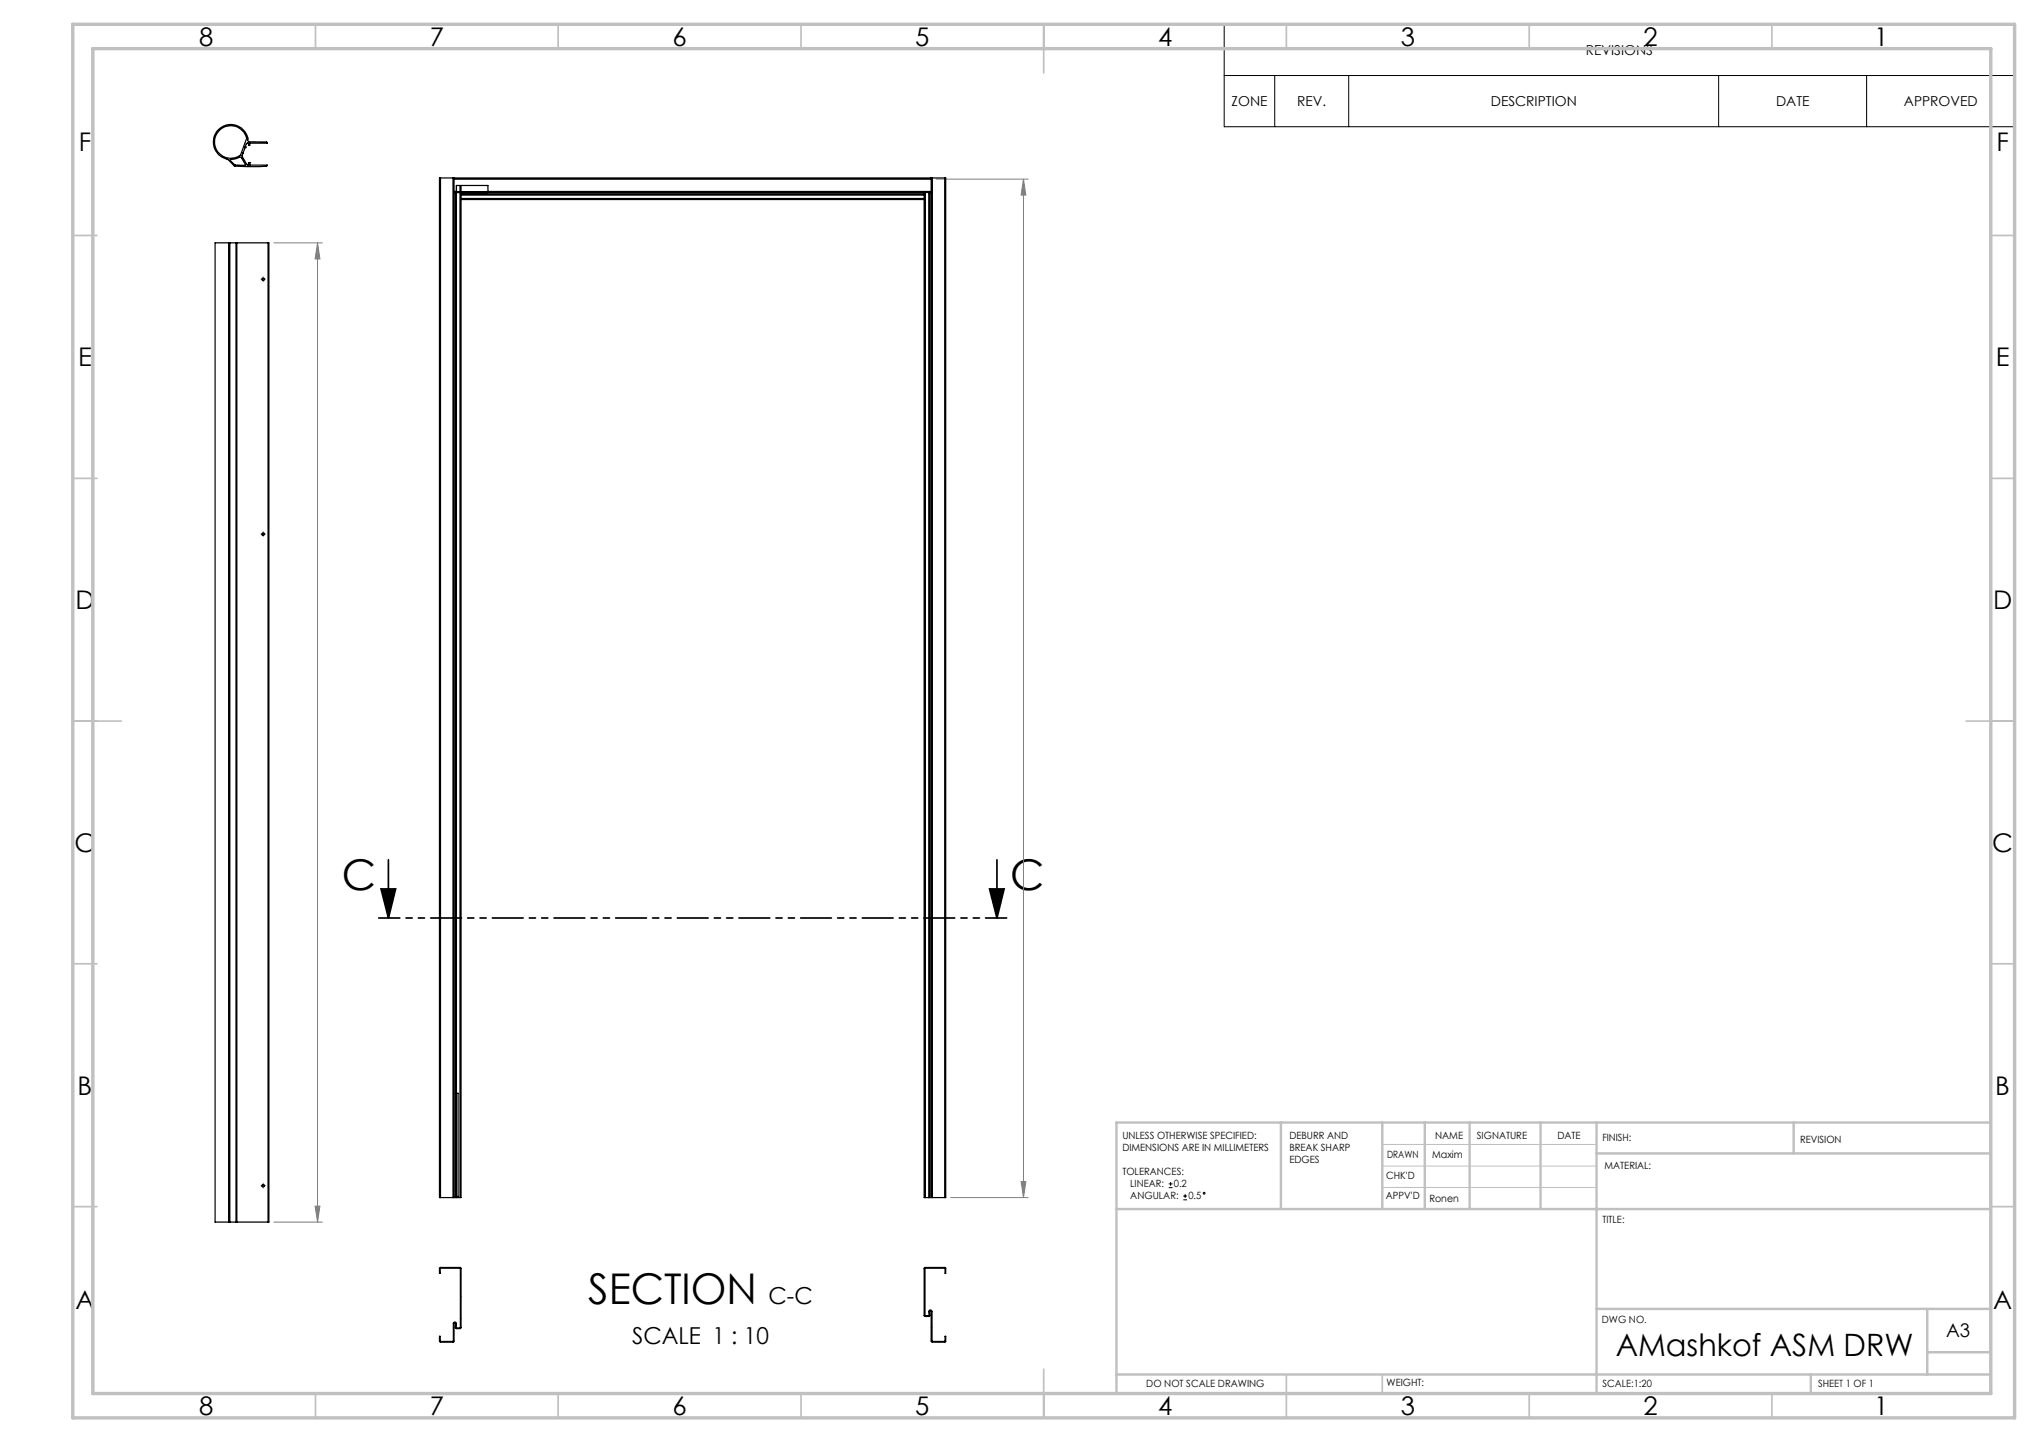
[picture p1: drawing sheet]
<svg xmlns="http://www.w3.org/2000/svg" width="420mm" height="297mm" viewBox="0 0 420 297" stroke-linecap="round" stroke-linejoin="round" font-family="sans-serif">
<g fill="none" stroke="#000" stroke-width=".21">
<path d="M252.2 5h162.8v21.1h-162.8zM252.2 15.6h162.8M262.6 15.6v10.5M277.8 15.6v10.5M354 15.6v10.5M384.5 15.6v10.5M240.7 244.6h.8M240.7 243.8h.8M241.1 243.4v.8M243.7 247.1h.8M243.7 246.3h.8M244.1 246v.7"/>
<circle cx="248.1" cy="245.8" r=".19"/>
</g>
<path d="M80 177.1v12M205.4 177.1v12M78.5 183.1h3l-1.5 6zM203.8 183.1h3l-1.4 6z" fill="none" stroke="#000" stroke-width=".35"/>
<path d="M192.8 36.9h19M210.8 36.9l.5 3.3h-1zM210.8 36.9v209.8M56.4 50h10M65.4 50l.5 3.3h-1zM65.4 50v201.7M56.4 251.7h10M64.9 248.4h1l-.5 3.3zM195.8 246.7h16M210.3 243.3h1l-.5 3.4z" fill="none" stroke="#808080" stroke-width=".21"/>
<path d="M207.4 189.1h-129.4" fill="none" stroke="#000" stroke-width=".35" stroke-dasharray="6.3 1.3 1.3 1.3 1.3 1.3" stroke-dashoffset="2"/>
<path d="M54 57.5h-.3M54.2 57.3v-.3M54.2 57.8v.2M54.5 57.5h.2M54 110h-.3M54.2 109.8v-.3M54.2 110.3v.2M54.5 110h.2M54 244.2h-.3M54.2 244v-.3M54.2 244.5v.2M54.5 244.2h.2" fill="none" stroke="#808000" stroke-width=".21" stroke-dasharray="15.2 1.3 1.3 1.3"/>
<path d="M53.9 57.5h.6M54.2 57.3v.5M53.9 110h.6M54.2 109.8v.5M53.9 244.2h.6M54.2 244v.5" fill="none" stroke="#808000" stroke-width=".21"/>
<path d="M284.7 235.7h44.2M284.7 240.2h44.2M284.7 244.6h44.2" fill="none" stroke="#c0c0c0" stroke-width=".21"/>
<g fill="none" stroke="#c0c0c0" stroke-width=".35">
<path d="M65 5v5M115 5v5M165 5v5M215 5v10M265 5v5M315 5v5M365 5v5M15 48.5h5M410 48.5h5M15 98.5h5M410 98.5h5M15 148.5h10"/>
<path d="M405 148.5h10M15 198.5h5M410 198.5h5M15 248.5h5M410 248.5h5M65 287v5M115 287v5M165 287v5M215 282v10M265 283.1v8.9M284.7 283.1v3.9M315 287v5"/>
<path d="M365 287v5"/>
</g>
<g fill="none" stroke="#c0c0c0" stroke-width=".5">
<path d="M263.8 231.2v17.8M284.7 231.2v17.8M293.5 231.2v17.6M302.7 231.2v17.8M317.3 231.2v17.8M328.9 237.6h81.2M328.9 231.2v55.8M369.5 231.2v6.4M410.1 231.2h-180.1v55.8M230 249h180M328.9 269.6h81.2M397 269.6v13.5"/>
<path d="M397 278.5h13.1M230 283.1h180.1M373 283.1v3.9"/>
</g>
<path d="M15 5h400v287h-400zM19.1 10h391v277h-391z" fill="none" stroke="#c0c0c0" stroke-width=".7"/>
<path d="M203.8 183.1h3l-1.4 6zM78.5 183.1h3l-1.5 6z" fill="#000"/>
<g fill="#808080">
<path d="M65.4 50l.5 3.3h-1zM64.9 248.4h1l-.5 3.3z"/>
<path d="M210.8 36.9l.5 3.3h-1zM210.3 243.3h1l-.5 3.4z"/>
</g>
<g fill="none" stroke="#000" stroke-width=".25">
<path d="M45.5 26.6a3.3 3.3 0 0 1 5.3 1.9l-1.2 3.4a3.3 3.3 0 0 1-4.7-.6 3.3 3.3 0 0 1 .6-4.7zM47.4 32.9l2.2-.5 1 1.6-.1 .1-2.2-.1zM50 31.5h.1M50 31.5v.1M50 31.6h.1M50 31.6l-.2 .6 1.1 1.7 .2 .1M50.5 30.4h.1M50.5 30.4l-.5 1.1M50.5 30.2h.1M50.5 30.2v.2M51.1 29.5l.1 .4h.2l.1-.4h3.5l-.1-.3h-3.6l-.2-.2a3.6 3.6 0 0 0-3.6-3.3 3.6 3.6 0 0 0-3.6 3.3 3.6 3.6 0 0 0 3 3.8l1.3 1.3a30.9 30.9 0 0 0 6.8 0v-.1h-3.5l-.1-.5M51.1 29.5h.1"/>
<path d="M51.1 29.5l-.3 .1-.3 .6M51.1 34h.1M51.4 33.5h-.2l-.1 .5M51.4 33.5h.1M90.7 36.7h-.2v210h.2M90.7 36.7h2.6M90.7 36.7v210M93.3 36.7h.2M93.3 36.7v210M93.5 39.4v.2M93.5 39.4h.5v207.3M93.5 36.7v.2"/>
<path d="M93.5 39.6h98.3M93.5 36.9v2.5M93.5 39.6v207.1M93.5 36.9h98.3M93.5 36.7h98.3M93.8 39.6v207.1M94.8 38.2v1.3M94.8 39.6v207.1M95 39.6v207.1h-.2M95 39.9h95.4M95 38.2v1.3M100.5 39.4v.2"/>
<path d="M100.5 39.4v-1.2h-6.5v1.3h6.5M100.5 39.4h91.3M190.4 39.9v.3M190.4 39.6v.3M190.6 39.6v207.1M191.3 39.6v207.1M191.5 39.6v207.1M191.8 39.4v.2M191.8 36.7v.2M191.8 36.7h.3M191.8 36.9v2.5M191.8 39.6v207.1"/>
<path d="M192.1 36.7h2.5M192.1 36.7v210M194.6 36.7h.2v210h-.2M194.6 36.7v210M47.1 50h.2M47.1 50h-2.8v201.7h2.8M47.1 50v201.7M47.3 50v201.7M47.3 50h1.3M48.6 50h.2M48.6 50v201.7M48.8 50h6.4"/>
<path d="M48.8 50v201.7M55.2 50h.2v201.7h-.2M55.2 50v201.7M95 40.2h95.4M95 40.9h95.4M95 41.1h95.4M190.4 40.9v.2M190.4 41.1v205.6h.2M190.4 40.2v.7M93.8 225.2h.6v21.2h-.6M93.9 225.2v21.2M47.1 251.7h.2"/>
<path d="M47.3 251.7h1.3M48.6 251.7h.2M48.8 251.7h6.4M90.7 246.7h2.6M93.3 246.7h.2M93.5 246.7h.3M93.8 246.7h.2M94 246.7h.8M190.6 246.7h.7M191.3 246.7h.2M191.5 246.7h.3M191.8 246.7h.3"/>
<path d="M192.1 246.7h2.5M90.6 261.1h4.2l.2 .1v12.3l-.2 .1h-.9v-1a.18 .18 0 0 0-.2-.2 .18 .18 0 0 0-.2 .2v3.7l-2.8 .1-.2-.1v-1.1h.2v1.1h2.7v-3.7a.32 .32 0 0 1 .3-.3 .32 .32 0 0 1 .3 .4l-.1 .7 .9 .1v-12.3h-4.1v1.1h-.2zM190.4 261.1h4.3l.1 .1v1.1h-.1l-.1-1.1h-4.1l.1 9.8h.8l-.1-.8a.34 .34 0 0 1 .3-.4 .34 .34 0 0 1 .4 .3v6.2h2.6l.1-1.1h.1l-.1 1.2-2.9-.1v-6.2a.16 .16 0 0 0-.2-.2 .16 .16 0 0 0-.1 .2v1l-1.1-.1z"/>
<circle cx="54.2" cy="57.5" r=".26"/>
<circle cx="54.2" cy="110" r=".25"/>
<circle cx="54.2" cy="244.2" r=".25"/>
</g>
<path d="M90.7 275.8l-.2 .2M93.5 273l-.1 .2M94 272.5l-.1 .2M95 262.6l-.2 .1M95 267l-.2 .2M95 271.5l-.2 .2M190.5 261.3l-.1 .1M190.8 261.1l-.2 .1M192 273.3l-.2 .2M193.5 276.3l-.1 .1" fill="none" stroke="#000" stroke-width=".21"/>
<g font-size="8.7">
<text x="70.4" y="183.2">C</text>
<text x="208.1" y="183.2">C</text>
<text x="121.2" y="268.5">SECTION</text>
</g>
<text font-size="6.3" x="332.8" y="279.3">AMashkof ASM DRW</text>
<g font-size="5.3">
<text x="41" y="9.4">8</text>
<text x="88.5" y="9.4">7</text>
<text x="138.5" y="9.4">6</text>
<text x="188.5" y="9.4">5</text>
<text x="238.5" y="9.4">4</text>
<text x="288.5" y="9.4">3</text>
<text x="338.5" y="9.4">2</text>
<text x="386" y="9.4">1</text>
<text x="16.2" y="31.2">F</text>
<text x="411.2" y="31.2">F</text>
<text x="16.1" y="75.4">E</text>
<text x="411.1" y="75.4">E</text>
<text x="15.5" y="125.4">D</text>
<text x="410.5" y="125.4">D</text>
<text x="15.4" y="175.4">C</text>
<text x="410.4" y="175.4">C</text>
<text x="16" y="225.4">B</text>
<text x="411" y="225.4">B</text>
<text x="15.5" y="269.7">A</text>
<text x="410.5" y="269.7">A</text>
<text x="41" y="291.4">8</text>
<text x="88.5" y="291.4">7</text>
<text x="138.5" y="291.4">6</text>
<text x="188.5" y="291.4">5</text>
<text x="238.5" y="291.4">4</text>
<text x="288.5" y="291.4">3</text>
<text x="338.5" y="291.4">2</text>
<text x="386" y="291.4">1</text>
</g>
<g font-size="4.8">
<text x="158.3" y="268.5">C-C</text>
<text x="130.2" y="276.7">SCALE 1 : 10</text>
</g>
<text font-size="3.9" x="400.9" y="275.5">A3</text>
<g font-size="2.8">
<text x="326.7" y="11.3">REVISIONS</text>
<text x="253.7" y="21.8">ZONE</text>
<text x="267.2" y="21.8">REV.</text>
<text x="307.1" y="21.8">DESCRIPTION</text>
<text x="365.8" y="21.8">DATE</text>
<text x="392.2" y="21.8">APPROVED</text>
</g>
<g font-size="2.1">
<text x="231.2" y="234.6">UNLESS OTHERWISE SPECIFIED:</text>
<text x="231.2" y="237">DIMENSIONS ARE IN MILLIMETERS</text>
<text x="265.6" y="234.6">DEBURR AND</text>
<text x="265.6" y="237.1">BREAK SHARP</text>
<text x="265.6" y="239.6">EDGES</text>
<text x="285.7" y="238.4">DRAWN</text>
<text x="295" y="238.4">Maxim</text>
<text x="295.6" y="234.5">NAME</text>
<text x="304.2" y="234.5">SIGNATURE</text>
<text x="320.8" y="234.5">DATE</text>
<text x="330.1" y="235">FINISH:</text>
<text x="370.8" y="235.4">REVISION</text>
<text x="231.2" y="242">TOLERANCES:</text>
<text x="232.8" y="244.5">LINEAR:</text>
<text x="241.8" y="244.6">0.2</text>
<text x="285.5" y="242.8">CHK'D</text>
<text x="330.5" y="240.8">MATERIAL:</text>
<text x="232.8" y="247">ANGULAR:</text>
<text x="244.8" y="247.1">0.5</text>
<text x="285.5" y="247.1">APPV'D</text>
<text x="294.4" y="247.5">Ronen</text>
<text x="330.1" y="251.9">TITLE:</text>
<text x="330" y="272.5">DWG NO.</text>
<text x="236.1" y="285.6">DO NOT SCALE DRAWING</text>
<text x="285.6" y="285.5">WEIGHT:</text>
<text x="330.1" y="285.6">SCALE:1:20</text>
<text x="374.5" y="285.6">SHEET 1 OF 1</text>
</g>
</svg>
